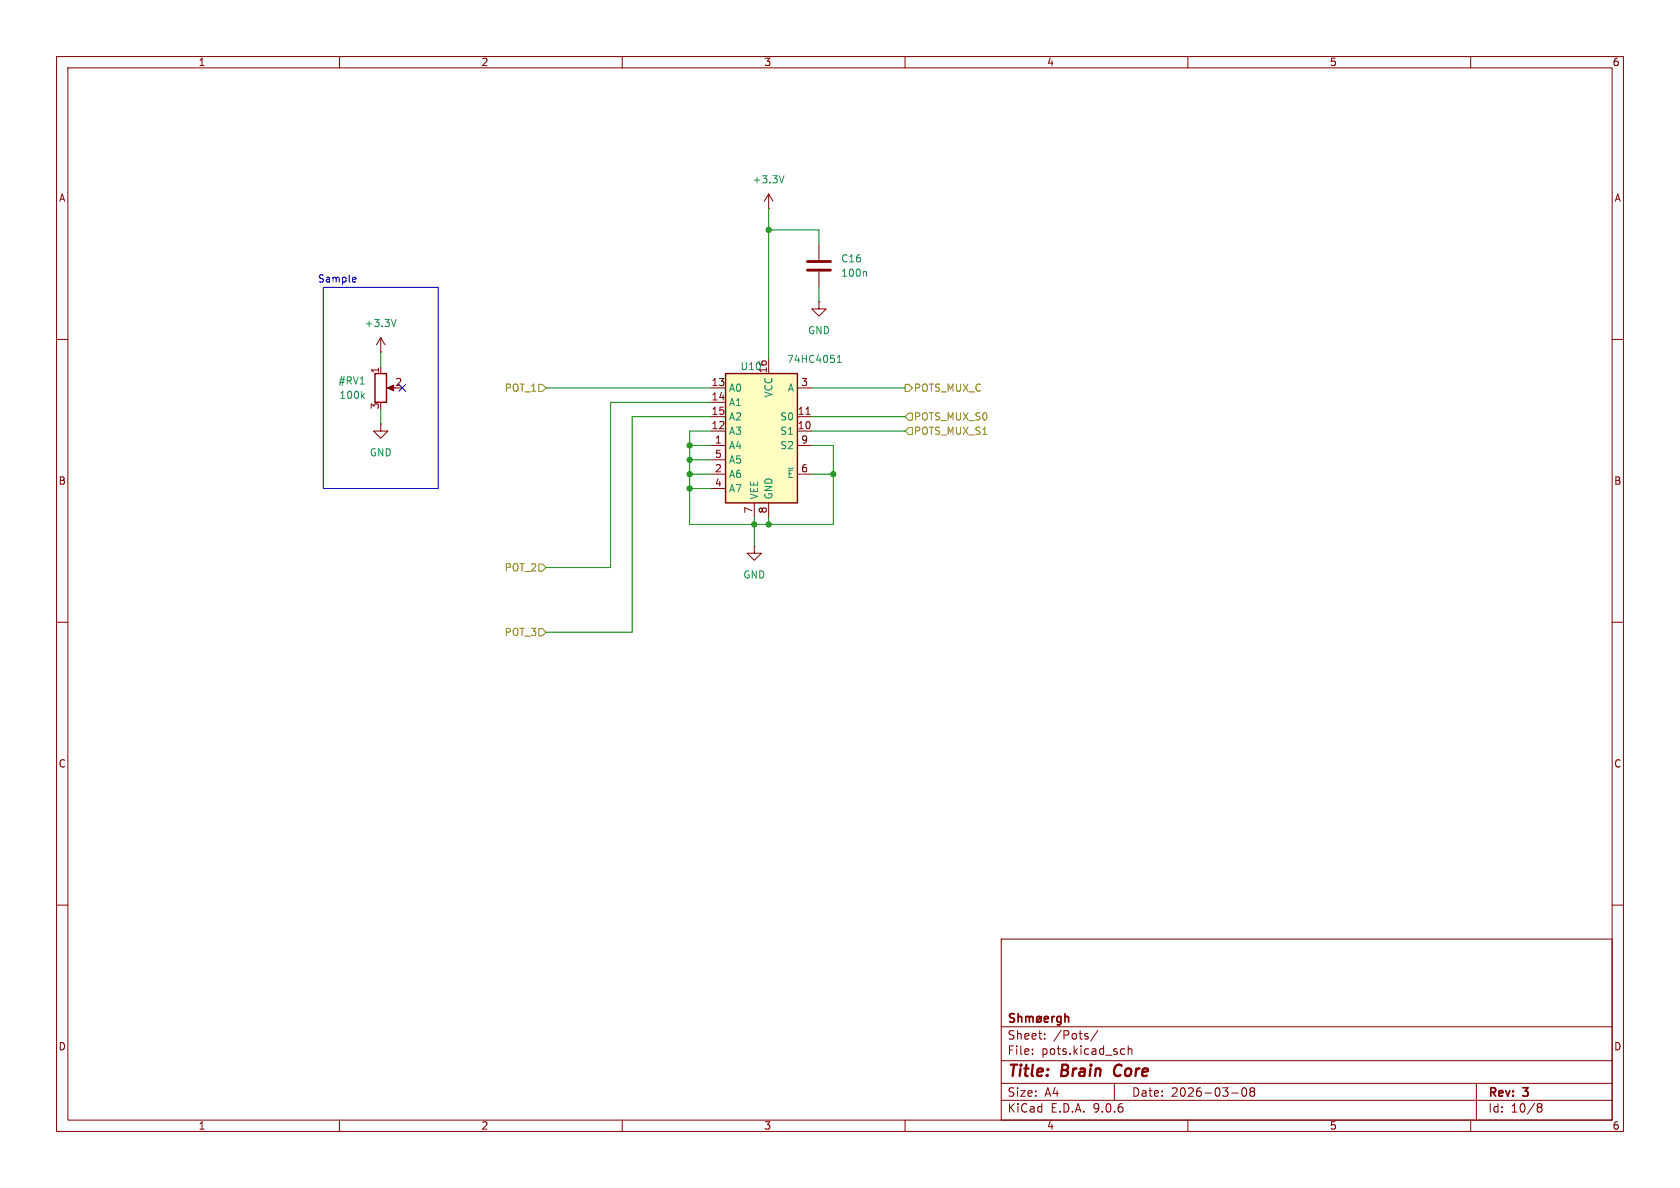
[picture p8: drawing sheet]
(kicad_sch
 (version 20250114)
 (generator "eeschema")
 (generator_version "9.0")
 (paper "A4")
 (title_block
  (title "Brain Core")
  (date "2026-03-08")
  (rev "3")
  (company "Shmøergh"))
 (lib_symbols
  (symbol "74xx:74HC4051" (exclude_from_sim no) (in_bom yes) (on_board yes)
   (property "Reference" "U" (at -5.08 11.43 0) (effects (font (size 1.27 1.27))))
   (property "Value" "74HC4051" (at -7.62 -13.97 0) (effects (font (size 1.27 1.27))))
   (property "Footprint" "" (at 0 -10.16 0) (effects (font (size 1.27 1.27)) (hide yes)))
   (property "Datasheet" "http://www.ti.com/lit/ds/symlink/cd74hc4051.pdf" (at 0 -10.16 0) (effects (font (size 1.27 1.27)) (hide yes)))
   (property "Description" "8-channel analog multiplexer/demultiplexer, DIP-16/SOIC-16/TSSOP-16" (at 0 0 0) (effects (font (size 1.27 1.27)) (hide yes)))
   (symbol "74HC4051_0_1"
    (rectangle (start -5.08 10.16) (end 7.62 -12.7) (stroke (width 0.254) (type default)) (fill (type background))))
   (symbol "74HC4051_1_1"
    (pin passive line (at -7.62 7.62 0) (length 2.54) (name "A" (effects (font (size 1.27 1.27)))) (number "3" (effects (font (size 1.27 1.27)))))
    (pin input line (at -7.62 2.54 0) (length 2.54) (name "S0" (effects (font (size 1.27 1.27)))) (number "11" (effects (font (size 1.27 1.27)))))
    (pin input line (at -7.62 0 0) (length 2.54) (name "S1" (effects (font (size 1.27 1.27)))) (number "10" (effects (font (size 1.27 1.27)))))
    (pin input line (at -7.62 -2.54 0) (length 2.54) (name "S2" (effects (font (size 1.27 1.27)))) (number "9" (effects (font (size 1.27 1.27)))))
    (pin input line (at -7.62 -7.62 0) (length 2.54) (name "~{E}" (effects (font (size 1.27 1.27)))) (number "6" (effects (font (size 1.27 1.27)))))
    (pin power_in line (at 0 12.7 270) (length 2.54) (name "VCC" (effects (font (size 1.27 1.27)))) (number "16" (effects (font (size 1.27 1.27)))))
    (pin power_in line (at 0 -15.24 90) (length 2.54) (name "GND" (effects (font (size 1.27 1.27)))) (number "8" (effects (font (size 1.27 1.27)))))
    (pin power_in line (at 2.54 -15.24 90) (length 2.54) (name "VEE" (effects (font (size 1.27 1.27)))) (number "7" (effects (font (size 1.27 1.27)))))
    (pin passive line (at 10.16 7.62 180) (length 2.54) (name "A0" (effects (font (size 1.27 1.27)))) (number "13" (effects (font (size 1.27 1.27)))))
    (pin passive line (at 10.16 5.08 180) (length 2.54) (name "A1" (effects (font (size 1.27 1.27)))) (number "14" (effects (font (size 1.27 1.27)))))
    (pin passive line (at 10.16 2.54 180) (length 2.54) (name "A2" (effects (font (size 1.27 1.27)))) (number "15" (effects (font (size 1.27 1.27)))))
    (pin passive line (at 10.16 0 180) (length 2.54) (name "A3" (effects (font (size 1.27 1.27)))) (number "12" (effects (font (size 1.27 1.27)))))
    (pin passive line (at 10.16 -2.54 180) (length 2.54) (name "A4" (effects (font (size 1.27 1.27)))) (number "1" (effects (font (size 1.27 1.27)))))
    (pin passive line (at 10.16 -5.08 180) (length 2.54) (name "A5" (effects (font (size 1.27 1.27)))) (number "5" (effects (font (size 1.27 1.27)))))
    (pin passive line (at 10.16 -7.62 180) (length 2.54) (name "A6" (effects (font (size 1.27 1.27)))) (number "2" (effects (font (size 1.27 1.27)))))
    (pin passive line (at 10.16 -10.16 180) (length 2.54) (name "A7" (effects (font (size 1.27 1.27)))) (number "4" (effects (font (size 1.27 1.27))))))
   (embedded_fonts no))
  (symbol "Device:C"
   (pin_numbers (hide yes))
   (pin_names
    (offset 0.254)) (exclude_from_sim no) (in_bom yes) (on_board yes)
   (property "Reference" "C" (at 0.635 2.54 0) (effects (font (size 1.27 1.27)) (justify left)))
   (property "Value" "C" (at 0.635 -2.54 0) (effects (font (size 1.27 1.27)) (justify left)))
   (property "Footprint" "" (at 0.9652 -3.81 0) (effects (font (size 1.27 1.27)) (hide yes)))
   (property "Datasheet" "~" (at 0 0 0) (effects (font (size 1.27 1.27)) (hide yes)))
   (property "Description" "Unpolarized capacitor" (at 0 0 0) (effects (font (size 1.27 1.27)) (hide yes)))
   (symbol "C_0_1"
    (polyline (pts (xy -2.032 0.762) (xy 2.032 0.762)) (stroke (width 0.508) (type default)) (fill (type none)))
    (polyline (pts (xy -2.032 -0.762) (xy 2.032 -0.762)) (stroke (width 0.508) (type default)) (fill (type none))))
   (symbol "C_1_1"
    (pin passive line (at 0 3.81 270) (length 2.794) (name "~" (effects (font (size 1.27 1.27)))) (number "1" (effects (font (size 1.27 1.27)))))
    (pin passive line (at 0 -3.81 90) (length 2.794) (name "~" (effects (font (size 1.27 1.27)))) (number "2" (effects (font (size 1.27 1.27))))))
   (embedded_fonts no))
  (symbol "Device:R_Potentiometer"
   (pin_names
    (offset 1.016) (hide yes)) (exclude_from_sim no) (in_bom yes) (on_board yes)
   (property "Reference" "RV" (at -4.445 0 90) (effects (font (size 1.27 1.27))))
   (property "Value" "R_Potentiometer" (at -2.54 0 90) (effects (font (size 1.27 1.27))))
   (property "Footprint" "" (at 0 0 0) (effects (font (size 1.27 1.27)) (hide yes)))
   (property "Datasheet" "~" (at 0 0 0) (effects (font (size 1.27 1.27)) (hide yes)))
   (property "Description" "Potentiometer" (at 0 0 0) (effects (font (size 1.27 1.27)) (hide yes)))
   (symbol "R_Potentiometer_0_1"
    (rectangle (start 1.016 2.54) (end -1.016 -2.54) (stroke (width 0.254) (type default)) (fill (type none)))
    (polyline (pts (xy 1.143 0) (xy 2.286 0.508) (xy 2.286 -0.508) (xy 1.143 0)) (stroke (width 0) (type default)) (fill (type outline)))
    (polyline (pts (xy 2.54 0) (xy 1.524 0)) (stroke (width 0) (type default)) (fill (type none))))
   (symbol "R_Potentiometer_1_1"
    (pin passive line (at 0 3.81 270) (length 1.27) (name "1" (effects (font (size 1.27 1.27)))) (number "1" (effects (font (size 1.27 1.27)))))
    (pin passive line (at 0 -3.81 90) (length 1.27) (name "3" (effects (font (size 1.27 1.27)))) (number "3" (effects (font (size 1.27 1.27)))))
    (pin passive line (at 3.81 0 180) (length 1.27) (name "2" (effects (font (size 1.27 1.27)))) (number "2" (effects (font (size 1.27 1.27))))))
   (embedded_fonts no))
  (symbol "power:+3.3V"
   (power)
   (pin_numbers (hide yes))
   (pin_names
    (offset 0) (hide yes)) (exclude_from_sim no) (in_bom yes) (on_board yes)
   (property "Reference" "#PWR" (at 0 -3.81 0) (effects (font (size 1.27 1.27)) (hide yes)))
   (property "Value" "+3.3V" (at 0 3.556 0) (effects (font (size 1.27 1.27))))
   (property "Footprint" "" (at 0 0 0) (effects (font (size 1.27 1.27)) (hide yes)))
   (property "Datasheet" "" (at 0 0 0) (effects (font (size 1.27 1.27)) (hide yes)))
   (property "Description" "Power symbol creates a global label with name \"+3.3V\"" (at 0 0 0) (effects (font (size 1.27 1.27)) (hide yes)))
   (symbol "+3.3V_0_1"
    (polyline (pts (xy -0.762 1.27) (xy 0 2.54)) (stroke (width 0) (type default)) (fill (type none)))
    (polyline (pts (xy 0 2.54) (xy 0.762 1.27)) (stroke (width 0) (type default)) (fill (type none)))
    (polyline (pts (xy 0 0) (xy 0 2.54)) (stroke (width 0) (type default)) (fill (type none))))
   (symbol "+3.3V_1_1"
    (pin power_in line (at 0 0 90) (length 0) (name "~" (effects (font (size 1.27 1.27)))) (number "1" (effects (font (size 1.27 1.27))))))
   (embedded_fonts no))
  (symbol "power:GND"
   (power)
   (pin_numbers (hide yes))
   (pin_names
    (offset 0) (hide yes)) (exclude_from_sim no) (in_bom yes) (on_board yes)
   (property "Reference" "#PWR" (at 0 -6.35 0) (effects (font (size 1.27 1.27)) (hide yes)))
   (property "Value" "GND" (at 0 -3.81 0) (effects (font (size 1.27 1.27))))
   (property "Footprint" "" (at 0 0 0) (effects (font (size 1.27 1.27)) (hide yes)))
   (property "Datasheet" "" (at 0 0 0) (effects (font (size 1.27 1.27)) (hide yes)))
   (property "Description" "Power symbol creates a global label with name \"GND\" , ground" (at 0 0 0) (effects (font (size 1.27 1.27)) (hide yes)))
   (symbol "GND_0_1"
    (polyline (pts (xy 0 0) (xy 0 -1.27) (xy 1.27 -1.27) (xy 0 -2.54) (xy -1.27 -1.27) (xy 0 -1.27)) (stroke (width 0) (type default)) (fill (type none))))
   (symbol "GND_1_1"
    (pin power_in line (at 0 0 270) (length 0) (name "~" (effects (font (size 1.27 1.27)))) (number "1" (effects (font (size 1.27 1.27))))))
   (embedded_fonts no)))
 (rectangle
  (start 57.15 50.8)
  (end 77.47 86.36)
  (stroke (width 0) (type default))
  (fill (type none)))
 (text "Sample"
  (exclude_from_sim no)
  (at 59.69 49.53 0)
  (effects (font (size 1.27 1.27))))
 (junction
  (at 133.35 92.71)
  (diameter 0)
  (color 0 0 0 0))
 (junction
  (at 135.89 92.71)
  (diameter 0)
  (color 0 0 0 0))
 (junction
  (at 121.92 78.74)
  (diameter 0)
  (color 0 0 0 0))
 (junction
  (at 121.92 83.82)
  (diameter 0)
  (color 0 0 0 0))
 (junction
  (at 121.92 86.36)
  (diameter 0)
  (color 0 0 0 0))
 (junction
  (at 147.32 83.82)
  (diameter 0)
  (color 0 0 0 0))
 (junction
  (at 135.89 40.64)
  (diameter 0)
  (color 0 0 0 0))
 (junction
  (at 121.92 81.28)
  (diameter 0)
  (color 0 0 0 0))
 (no_connect
  (at 71.12 68.58))
 (wire
  (pts (xy 107.95 71.12) (xy 125.73 71.12))
  (stroke (width 0) (type default)))
 (wire
  (pts (xy 121.92 86.36) (xy 121.92 92.71))
  (stroke (width 0) (type default)))
 (wire
  (pts (xy 96.52 100.33) (xy 107.95 100.33))
  (stroke (width 0) (type default)))
 (wire
  (pts (xy 143.51 68.58) (xy 160.02 68.58))
  (stroke (width 0) (type default)))
 (wire
  (pts (xy 147.32 78.74) (xy 147.32 83.82))
  (stroke (width 0) (type default)))
 (wire
  (pts (xy 135.89 36.83) (xy 135.89 40.64))
  (stroke (width 0) (type default)))
 (wire
  (pts (xy 67.31 72.39) (xy 67.31 74.93))
  (stroke (width 0) (type default)))
 (wire
  (pts (xy 107.95 100.33) (xy 107.95 71.12))
  (stroke (width 0) (type default)))
 (wire
  (pts (xy 121.92 83.82) (xy 121.92 86.36))
  (stroke (width 0) (type default)))
 (wire
  (pts (xy 143.51 78.74) (xy 147.32 78.74))
  (stroke (width 0) (type default)))
 (wire
  (pts (xy 96.52 68.58) (xy 125.73 68.58))
  (stroke (width 0) (type default)))
 (wire
  (pts (xy 111.76 111.76) (xy 111.76 73.66))
  (stroke (width 0) (type default)))
 (wire
  (pts (xy 121.92 76.2) (xy 121.92 78.74))
  (stroke (width 0) (type default)))
 (wire
  (pts (xy 121.92 81.28) (xy 121.92 83.82))
  (stroke (width 0) (type default)))
 (wire
  (pts (xy 135.89 92.71) (xy 133.35 92.71))
  (stroke (width 0) (type default)))
 (wire
  (pts (xy 111.76 73.66) (xy 125.73 73.66))
  (stroke (width 0) (type default)))
 (wire
  (pts (xy 135.89 91.44) (xy 135.89 92.71))
  (stroke (width 0) (type default)))
 (wire
  (pts (xy 125.73 76.2) (xy 121.92 76.2))
  (stroke (width 0) (type default)))
 (wire
  (pts (xy 121.92 92.71) (xy 133.35 92.71))
  (stroke (width 0) (type default)))
 (wire
  (pts (xy 144.78 53.34) (xy 144.78 50.8))
  (stroke (width 0) (type default)))
 (wire
  (pts (xy 143.51 83.82) (xy 147.32 83.82))
  (stroke (width 0) (type default)))
 (wire
  (pts (xy 135.89 40.64) (xy 135.89 63.5))
  (stroke (width 0) (type default)))
 (wire
  (pts (xy 144.78 40.64) (xy 135.89 40.64))
  (stroke (width 0) (type default)))
 (wire
  (pts (xy 121.92 83.82) (xy 125.73 83.82))
  (stroke (width 0) (type default)))
 (wire
  (pts (xy 147.32 92.71) (xy 135.89 92.71))
  (stroke (width 0) (type default)))
 (wire
  (pts (xy 147.32 83.82) (xy 147.32 92.71))
  (stroke (width 0) (type default)))
 (wire
  (pts (xy 143.51 73.66) (xy 160.02 73.66))
  (stroke (width 0) (type default)))
 (wire
  (pts (xy 143.51 76.2) (xy 160.02 76.2))
  (stroke (width 0) (type default)))
 (wire
  (pts (xy 121.92 86.36) (xy 125.73 86.36))
  (stroke (width 0) (type default)))
 (wire
  (pts (xy 121.92 78.74) (xy 121.92 81.28))
  (stroke (width 0) (type default)))
 (wire
  (pts (xy 67.31 62.23) (xy 67.31 64.77))
  (stroke (width 0) (type default)))
 (wire
  (pts (xy 133.35 92.71) (xy 133.35 91.44))
  (stroke (width 0) (type default)))
 (wire
  (pts (xy 133.35 92.71) (xy 133.35 96.52))
  (stroke (width 0) (type default)))
 (wire
  (pts (xy 144.78 43.18) (xy 144.78 40.64))
  (stroke (width 0) (type default)))
 (wire
  (pts (xy 96.52 111.76) (xy 111.76 111.76))
  (stroke (width 0) (type default)))
 (wire
  (pts (xy 125.73 78.74) (xy 121.92 78.74))
  (stroke (width 0) (type default)))
 (wire
  (pts (xy 121.92 81.28) (xy 125.73 81.28))
  (stroke (width 0) (type default)))
 (hierarchical_label "POT_3"
  (shape input)
  (at 96.52 111.76 180)
  (effects (font (size 1.27 1.27)) (justify right)))
 (hierarchical_label "POTS_MUX_S0"
  (shape input)
  (at 160.02 73.66 0)
  (effects (font (size 1.27 1.27)) (justify left)))
 (hierarchical_label "POTS_MUX_C"
  (shape output)
  (at 160.02 68.58 0)
  (effects (font (size 1.27 1.27)) (justify left)))
 (hierarchical_label "POTS_MUX_S1"
  (shape input)
  (at 160.02 76.2 0)
  (effects (font (size 1.27 1.27)) (justify left)))
 (hierarchical_label "POT_2"
  (shape input)
  (at 96.52 100.33 180)
  (effects (font (size 1.27 1.27)) (justify right)))
 (hierarchical_label "POT_1"
  (shape input)
  (at 96.52 68.58 180)
  (effects (font (size 1.27 1.27)) (justify right)))
 (symbol
  (lib_id "Device:C")
  (at 144.78 46.99 0)
  (unit 1)
  (exclude_from_sim no)
  (in_bom yes)
  (on_board yes)
  (dnp no)
  (fields_autoplaced yes)
  (property "Reference" "C16" (at 148.59 45.72 0) (effects (font (size 1.27 1.27)) (justify left)))
  (property "Value" "100n" (at 148.59 48.26 0) (effects (font (size 1.27 1.27)) (justify left)))
  (property "Footprint" "Capacitor_SMD:C_0603_1608Metric" (at 145.7452 50.8 0) (effects (font (size 1.27 1.27)) (hide yes)))
  (property "Datasheet" "~" (at 144.78 46.99 0) (effects (font (size 1.27 1.27)) (hide yes)))
  (property "Description" "" (at 144.78 46.99 0) (effects (font (size 1.27 1.27)) (hide yes)))
  (property "LCSC" "C14663" (at 144.78 46.99 0) (effects (font (size 1.27 1.27)) (hide yes)))
  (property "Mouser" "" (at 144.78 46.99 0) (effects (font (size 1.27 1.27)) (hide yes)))
  (property "Part No." "" (at 144.78 46.99 0) (effects (font (size 1.27 1.27)) (hide yes)))
  (property "Part URL" "" (at 144.78 46.99 0) (effects (font (size 1.27 1.27)) (hide yes)))
  (property "Vendor" "JLCPCB" (at 144.78 46.99 0) (effects (font (size 1.27 1.27)) (hide yes)))
  (property "Field4" "" (at 144.78 46.99 0) (effects (font (size 1.27 1.27)) (hide yes)))
  (property "Sim.Device" "" (at 144.78 46.99 0) (effects (font (size 1.27 1.27)) (hide yes)))
  (property "Sim.Pins" "" (at 144.78 46.99 0) (effects (font (size 1.27 1.27)) (hide yes)))
  (property "CHECKED" "YES" (at 144.78 46.99 0) (effects (font (size 1.27 1.27)) (hide yes)))
  (pin "1")
  (pin "2"))
 (symbol
  (lib_id "Device:R_Potentiometer")
  (at 67.31 68.58 0)
  (unit 1)
  (exclude_from_sim no)
  (in_bom yes)
  (on_board yes)
  (dnp no)
  (fields_autoplaced yes)
  (property "Reference" "#RV1" (at 64.77 67.3099 0) (effects (font (size 1.27 1.27)) (justify right)))
  (property "Value" "100k" (at 64.77 69.8499 0) (effects (font (size 1.27 1.27)) (justify right)))
  (property "Footprint" "" (at 67.31 68.58 0) (effects (font (size 1.27 1.27)) (hide yes)))
  (property "Datasheet" "~" (at 67.31 68.58 0) (effects (font (size 1.27 1.27)) (hide yes)))
  (property "Description" "Potentiometer" (at 67.31 68.58 0) (effects (font (size 1.27 1.27)) (hide yes)))
  (pin "1")
  (pin "3")
  (pin "2"))
 (symbol
  (lib_id "power:+3.3V")
  (at 67.31 62.23 0)
  (unit 1)
  (exclude_from_sim no)
  (in_bom yes)
  (on_board yes)
  (dnp no)
  (fields_autoplaced yes)
  (property "Reference" "#PWR065" (at 67.31 66.04 0) (effects (font (size 1.27 1.27)) (hide yes)))
  (property "Value" "+3.3V" (at 67.31 57.15 0) (effects (font (size 1.27 1.27))))
  (property "Footprint" "" (at 67.31 62.23 0) (effects (font (size 1.27 1.27)) (hide yes)))
  (property "Datasheet" "" (at 67.31 62.23 0) (effects (font (size 1.27 1.27)) (hide yes)))
  (property "Description" "Power symbol creates a global label with name \"+3.3V\"" (at 67.31 62.23 0) (effects (font (size 1.27 1.27)) (hide yes)))
  (pin "1"))
 (symbol
  (lib_id "74xx:74HC4051")
  (at 135.89 76.2 0)
  (mirror y)
  (unit 1)
  (exclude_from_sim no)
  (in_bom yes)
  (on_board yes)
  (dnp no)
  (property "Reference" "U10" (at 130.81 64.77 0) (effects (font (size 1.27 1.27)) (justify right)))
  (property "Value" "74HC4051" (at 139.0081 63.5 0) (effects (font (size 1.27 1.27)) (justify right)))
  (property "Footprint" "Package_SO:SOIC-16_3.9x9.9mm_P1.27mm" (at 135.89 86.36 0) (effects (font (size 1.27 1.27)) (hide yes)))
  (property "Datasheet" "http://www.ti.com/lit/ds/symlink/cd74hc4051.pdf" (at 135.89 86.36 0) (effects (font (size 1.27 1.27)) (hide yes)))
  (property "Description" "8-channel analog multiplexer/demultiplexer, DIP-16/SOIC-16/TSSOP-16" (at 135.89 76.2 0) (effects (font (size 1.27 1.27)) (hide yes)))
  (property "Sim.Device" "" (at 135.89 76.2 0) (effects (font (size 1.27 1.27)) (hide yes)))
  (property "Sim.Pins" "" (at 135.89 76.2 0) (effects (font (size 1.27 1.27)) (hide yes)))
  (property "LCSC" "C9386" (at 135.89 76.2 0) (effects (font (size 1.27 1.27)) (hide yes)))
  (property "Vendor" "JLCPCB" (at 135.89 76.2 0) (effects (font (size 1.27 1.27)) (hide yes)))
  (property "CHECKED" "YES" (at 135.89 76.2 0) (effects (font (size 1.27 1.27)) (hide yes)))
  (pin "6")
  (pin "12")
  (pin "8")
  (pin "13")
  (pin "2")
  (pin "4")
  (pin "14")
  (pin "3")
  (pin "5")
  (pin "16")
  (pin "7")
  (pin "15")
  (pin "10")
  (pin "9")
  (pin "11")
  (pin "1"))
 (symbol
  (lib_id "power:GND")
  (at 67.31 74.93 0)
  (unit 1)
  (exclude_from_sim no)
  (in_bom yes)
  (on_board yes)
  (dnp no)
  (fields_autoplaced yes)
  (property "Reference" "#PWR059" (at 67.31 81.28 0) (effects (font (size 1.27 1.27)) (hide yes)))
  (property "Value" "GND" (at 67.31 80.01 0) (effects (font (size 1.27 1.27))))
  (property "Footprint" "" (at 67.31 74.93 0) (effects (font (size 1.27 1.27)) (hide yes)))
  (property "Datasheet" "" (at 67.31 74.93 0) (effects (font (size 1.27 1.27)) (hide yes)))
  (property "Description" "Power symbol creates a global label with name \"GND\" , ground" (at 67.31 74.93 0) (effects (font (size 1.27 1.27)) (hide yes)))
  (pin "1"))
 (symbol
  (lib_id "power:GND")
  (at 133.35 96.52 0)
  (unit 1)
  (exclude_from_sim no)
  (in_bom yes)
  (on_board yes)
  (dnp no)
  (fields_autoplaced yes)
  (property "Reference" "#PWR058" (at 133.35 102.87 0) (effects (font (size 1.27 1.27)) (hide yes)))
  (property "Value" "GND" (at 133.35 101.6 0) (effects (font (size 1.27 1.27))))
  (property "Footprint" "" (at 133.35 96.52 0) (effects (font (size 1.27 1.27)) (hide yes)))
  (property "Datasheet" "" (at 133.35 96.52 0) (effects (font (size 1.27 1.27)) (hide yes)))
  (property "Description" "Power symbol creates a global label with name \"GND\" , ground" (at 133.35 96.52 0) (effects (font (size 1.27 1.27)) (hide yes)))
  (pin "1"))
 (symbol
  (lib_id "power:+3.3V")
  (at 135.89 36.83 0)
  (unit 1)
  (exclude_from_sim no)
  (in_bom yes)
  (on_board yes)
  (dnp no)
  (fields_autoplaced yes)
  (property "Reference" "#PWR068" (at 135.89 40.64 0) (effects (font (size 1.27 1.27)) (hide yes)))
  (property "Value" "+3.3V" (at 135.89 31.75 0) (effects (font (size 1.27 1.27))))
  (property "Footprint" "" (at 135.89 36.83 0) (effects (font (size 1.27 1.27)) (hide yes)))
  (property "Datasheet" "" (at 135.89 36.83 0) (effects (font (size 1.27 1.27)) (hide yes)))
  (property "Description" "Power symbol creates a global label with name \"+3.3V\"" (at 135.89 36.83 0) (effects (font (size 1.27 1.27)) (hide yes)))
  (pin "1"))
 (symbol
  (lib_id "power:GND")
  (at 144.78 53.34 0)
  (unit 1)
  (exclude_from_sim no)
  (in_bom yes)
  (on_board yes)
  (dnp no)
  (fields_autoplaced yes)
  (property "Reference" "#PWR060" (at 144.78 59.69 0) (effects (font (size 1.27 1.27)) (hide yes)))
  (property "Value" "GND" (at 144.78 58.42 0) (effects (font (size 1.27 1.27))))
  (property "Footprint" "" (at 144.78 53.34 0) (effects (font (size 1.27 1.27)) (hide yes)))
  (property "Datasheet" "" (at 144.78 53.34 0) (effects (font (size 1.27 1.27)) (hide yes)))
  (property "Description" "Power symbol creates a global label with name \"GND\" , ground" (at 144.78 53.34 0) (effects (font (size 1.27 1.27)) (hide yes)))
  (pin "1")))
